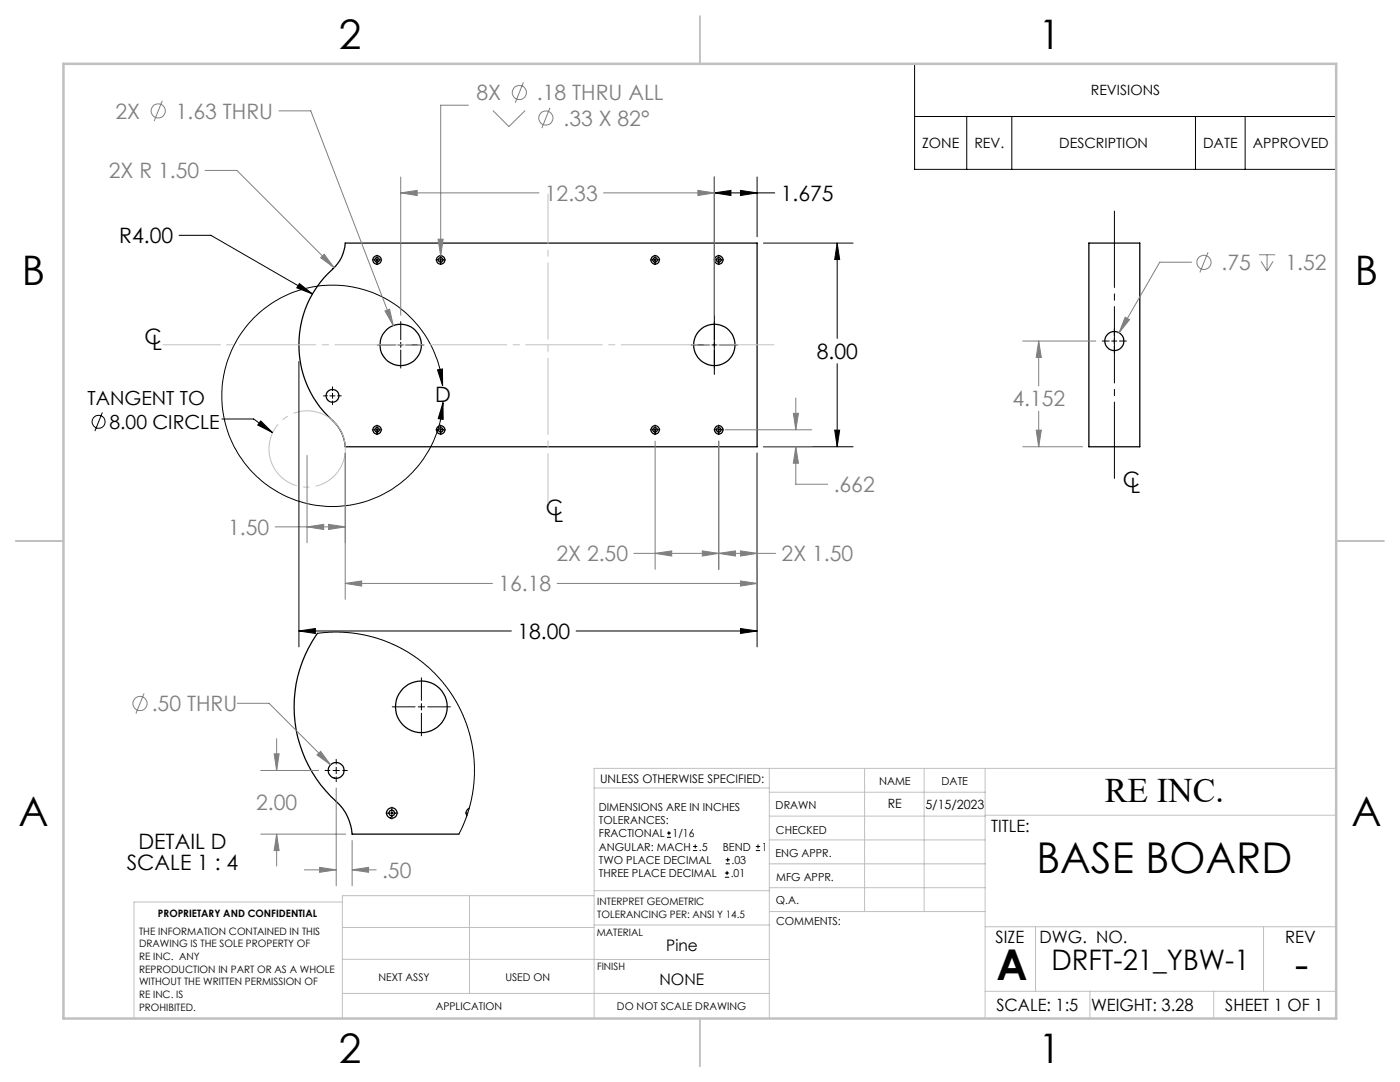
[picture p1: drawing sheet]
<svg xmlns="http://www.w3.org/2000/svg" width="279mm" height="216mm" viewBox="0 0 279 216" stroke-linecap="round" stroke-linejoin="round" font-family="sans-serif">
<g fill="none" stroke="#000" stroke-width=".25">
<path d="M68.9 48.5h82.2v40.6h-82.2a8.2 8.2 0 0 0-3.4-6 20.4 20.4 0 0 1 1.4-29.9 7.4 7.4 0 0 0 2-4.7zM217.3 48.5h10.2v40.6h-10.2zM63.4 126.4a25.5 25.5 0 0 0 4.4 34.2 9.7 9.7 0 0 1 2.5 5.8h21.3M93.6 161.3a1 1 0 0 0-.4 1.5"/>
<circle cx="75.2" cy="51.9" r=".85"/>
<circle cx="75.3" cy="51.9" r=".46"/>
<circle cx="87.9" cy="51.9" r=".85"/>
<circle cx="88" cy="51.9" r=".46"/>
<circle cx="130.7" cy="51.9" r=".46"/>
<circle cx="130.8" cy="51.9" r=".84"/>
<circle cx="143.4" cy="51.9" r=".46"/>
<circle cx="143.5" cy="51.9" r=".84"/>
<circle cx="66.4" cy="79" r="1.28"/>
<circle cx="80" cy="68.8" r="4.1"/>
<circle cx="142.6" cy="68.8" r="4.1"/>
<circle cx="222.4" cy="68.1" r="1.91"/>
<circle cx="75.2" cy="85.8" r=".45"/>
<circle cx="75.2" cy="85.8" r=".84"/>
<circle cx="87.9" cy="85.8" r=".45"/>
<circle cx="87.9" cy="85.8" r=".84"/>
<circle cx="130.7" cy="85.8" r=".45"/>
<circle cx="130.8" cy="85.8" r=".83"/>
<circle cx="143.4" cy="85.8" r=".45"/>
<circle cx="143.5" cy="85.8" r=".83"/>
<circle cx="67.1" cy="153.7" r="1.58"/>
<circle cx="84.1" cy="141" r="5.2"/>
<circle cx="78.2" cy="162.2" r="1.05"/>
<circle cx="78.2" cy="162.2" r=".57"/>
</g>
<g fill="none" stroke="#000" stroke-width=".2">
<path d="M182.5 12.7h84.2v21.1h-84.2zM142.6 38.5l3.3-.5v1zM142.6 35.3v39.4M142.6 38.5h12M147.8 38l3.3 .5-3.3 .5zM151.1 35.3v11.9M182.5 23.2h84.2M192.9 23.2v10.6M201.9 23.2v10.6M238.6 23.2v10.6M248.5 23.2v10.6M35.7 47h6.4l20.3 11.7"/>
<path d="M59.8 56.6l2.6 2.1-3.2-1.3zM74.3 51.9h1.9M75.2 50.9v1.9M87 51.9h1.9M87.9 50.9v1.9M129.8 51.9h1.9M130.7 50.9v1.9M142.5 51.9h1.9M143.4 50.9v1.9M152.4 48.5h17.9M167.1 48.5l.5 3.3h-1zM167.1 48.5v19"/>
<path d="M59.7 72.1v57M64.6 79h.7M65.8 79h1.1M66.4 77.2v.8M66.4 78.5v1M67.4 79h.7M75.3 68.8h3.7M79.4 68.8h1.1M80 64.2v3.6M80 68.3v1M80 69.9v3.5M81 68.8h3.6"/>
<path d="M87.3 73.8l1-.2v3.4zM88.3 77a22.1 22.1 0 0 0-33.6-16.8 22.1 22.1 0 0 0 0 37.6 22.1 22.1 0 0 0 33.6-16.8l.1-.7M137.9 68.8h3.7M142.1 68.8h1M143.6 68.8h3.6M167.1 72.6v16.5M220 68.1h1.4M221.9 68.1h1M222.4 65.6v1.4M222.4 67.5v1M222.4 69.1v1.3M223.4 68.1h1.4"/>
<path d="M20.4 82.3l-1.5 3.7M44.3 83.6h6.3l3.8 2.7M52 84l2.4 2.3-3-1.5zM66.4 80v.8M74.3 85.8h1.9M75.2 84.8v1.9M87 85.8h1.9M87.9 84.8v1.9M88.4 80.3v3.4l-.9-.2zM129.8 85.8h1.9M130.7 84.8v1.9M142.5 85.8h1.9"/>
<path d="M143.4 84.8v1.9M151.1 90.4v38.7M152.4 89.1h17.9M166.6 85.8h1l-.5 3.3zM59.7 125.9l3.2-.5v1zM59.7 125.9h42.4M63.4 126.4l4.4-.3 3.3 .3 3.8 .8 3.6 1.4 3.1 1.6 3.7 2.8 2.6 2.6 2 2.6 2 3.4 1.3 3.1 1 3.5 .5 3.8-.1 4-.5 3.4-1 3.7-1.5 3.3M84.1 135.3v4.5M115 125.9h36.1M147.8 125.4l3.3 .5-3.3 .5zM64.9 153.7h.9M66.5 153.7h1.2"/>
<path d="M67.1 151.5v1M67.1 153.1v1.3M67.1 155v1M68.4 153.7h.9M78.3 141h4.5M83.5 141h1.2M84.1 140.4v1.3M84.1 142.3v4.5M85.4 141h4.5M77 162.2h2.4M78.2 161v2.4M92.9 162.2h.4"/>
<path d="M133.1 167.1h.8M133.1 166.2h.8M133.5 165.8v.9M138.3 169.7h.8M138.3 168.9h.8M138.7 168.5v.8M144.7 175h.8M144.7 174.2h.8M144.8 172.4h.9M144.8 171.6h.9M145.1 173.8v.8M145.2 171.1v.9"/>
<path d="M150.8 169.7h.9M150.8 168.9h.9M151.3 168.5v.8"/>
<circle cx="19.7" cy="84.2" r="1.31"/>
</g>
<g fill="none" stroke="#808080" stroke-width=".2">
<path d="M104.5 16.4l-1.7 4.1M32.4 20.1l-1.6 4.1M40.9 34h6.4l19.4 19.4M55.7 22.1h6.3l16.5 42.9M80 38.5l3.3-.5v1zM80 35.3v27.6M80 38.5h27.6M93.5 21h-5.6v30M98.4 22l3.2 3.3 3.2-3.3M109.7 21.5l-1.6 4.1M120.4 38.5h22.2M139.3 38l3.3 .5-3.3 .5z"/>
<path d="M142.6 35.3v27.6M64 51.4l.7-.7 2 2.7zM87.4 47.7h1l-.5 3.3zM237.8 52.3h-6.3l-8.2 14.1M241.1 50.3l-1.6 4.1M251.2 50.8h3.3M251.7 52.1l1.2 2M252.9 50.8v3.3M254.1 52.1l-1.2 2M76.8 62.1l1-.4 .7 3.3zM158.8 79.4v6.4M204.1 68.1h14.6"/>
<path d="M207.3 68.1l.5 3.2h-1zM207.3 68.1v8.9M224.5 63.3l.9 .5-2.1 2.6zM61.3 90.9v17.4M68.9 90.4v29.2M130.7 88v25.6M143.4 88v25.6M144.7 85.8h17.3M151.1 90.4v29.2M152.4 89.1h9.6M158.3 82.5h1l-.5 3.3zM158.8 89.1l.5 3.3h-1z"/>
<path d="M158.8 89.1v7.5h6.4M204.1 89.1h11.9M206.8 85.8h1l-.5 3.3zM207.3 82.1v7M54.9 105.1h14M61.3 105.1l3.3-.5v1.1zM65.6 104.6l3.3 .5-3.3 .6zM68.9 116.4l3.3-.5v1zM68.9 116.4h29.4M111.2 116.4h39.9M126.5 110.4h28.3M130.7 110.4l3.4-.5v1z"/>
<path d="M140.2 109.9l3.2 .5-3.2 .5zM143.4 110.4l3.4-.5v1zM147.8 109.9l3.3 .5-3.3 .5zM147.8 115.9l3.3 .5-3.3 .5zM28.8 138.4l-1.7 4M47.3 140.3h6.4l12.3 12.3M52 153.7h11.6M54.7 150.4h1l-.5 3.3zM55.2 147.4v6.3M63.3 150.6l.7-.7 2 2.7zM67.1 157.2v19.5M52 166.4h17"/>
<path d="M55.2 166.4l.5 3.3h-1zM55.2 166.4v6.4M60.7 173.6h6.4M63.8 173.1l3.3 .5-3.3 .5zM70.3 173.6l3.3-.5v1zM70.3 167.7v9M70.3 173.6h4.8"/>
<circle cx="103.6" cy="18.5" r="1.41"/>
<circle cx="31.6" cy="22.1" r="1.41"/>
<circle cx="108.9" cy="23.6" r="1.42"/>
<circle cx="240.3" cy="52.4" r="1.41"/>
<circle cx="27.9" cy="140.4" r="1.41"/>
</g>
<path d="M68.6 87.4a7.6 7.6 0 0 0-12.8-3.1 7.6 7.6 0 0 0 3.5 12.7 7.6 7.6 0 0 0 9.4-9.3l-.1-.3" fill="none" stroke="#c0c0c0" stroke-width=".2" stroke-dasharray="15.2 1.3 1.3 1.3" stroke-dashoffset="2.7" stroke-linecap="butt"/>
<path d="M222.4 42.1v53.4" fill="none" stroke="#000" stroke-width=".2" stroke-dasharray="15.2 1.3 1.3 1.3"/>
<path d="M154.5 68.8h-122" fill="none" stroke="#c0c0c0" stroke-width=".2" stroke-dasharray="15.2 1.3 1.3 1.3" stroke-dashoffset="3.8"/>
<path d="M109.4 38.7v61.7" fill="none" stroke="#c0c0c0" stroke-width=".2" stroke-dasharray="15.2 1.3 1.3 1.3" stroke-dashoffset="5.3"/>
<g fill="none" stroke="#c0c0c0" stroke-width=".2">
<path d="M118.6 157.2h34.9M153.5 153.3v49.9M153.5 158.1h43.1M172.5 153.3v28.6M184.4 153.3v28.6M196.6 153.3v49.9M266.7 153.3h-148.1v49.9M68.3 180h-41.6v23.2M93.7 178.7v19.5M118.6 178.7h-50.3v24.5M118.6 177.7h35M153.5 167.6h43.1"/>
<path d="M153.5 162.8h43.1M153.5 172.4h43.1M153.5 177.1h43.1M196.6 162.7h70.1M68.3 198.2h85.2M68.3 191.4l85.2 .1M68.3 185.1h50.3M118.6 184.6h35M153.6 181.9h43M196.6 197.8h70.1M196.6 184.9h70.1M206.7 184.9v12.9"/>
<path d="M217.5 197.8v5.4M242.2 197.8v5.4M252.2 184.9v12.9"/>
</g>
<path d="M139.7 3.2v9.5M3.1 107.9h9.6M266.7 107.9h9.5M139.7 203.2v9.6" fill="none" stroke="#c0c0c0" stroke-width=".25"/>
<path d="M12.7 12.7h254v190.5h-254z" fill="none" stroke="#c0c0c0" stroke-width=".5"/>
<g fill="#000">
<path d="M52 84l2.4 2.3-3-1.5z"/>
<path d="M87.3 73.8l1-.2v3.4zM88.4 80.3v3.4l-.9-.2z"/>
</g>
<path d="M65.6 104.6l3.3 .5-3.3 .6zM61.3 105.1l3.3-.5v1.1z" fill="#808080"/>
<path d="M147.8 125.4l3.3 .5-3.3 .5zM59.7 125.9l3.2-.5v1zM167.1 48.5l.5 3.3h-1zM166.6 85.8h1l-.5 3.3zM59.8 56.6l-.6 .8 3.2 1.3zM142.6 38.5l3.3-.5v1zM147.8 38l3.3 .5-3.3 .5z" fill="#000"/>
<path d="M64.7 50.7l-.7 .7 2.7 2zM76.8 62.1l1.7 2.9-.7-3.3zM87.4 47.7l.5 3.3 .5-3.3zM80 38.5l3.3-.5v1zM139.3 38l3.3 .5-3.3 .5zM158.3 82.5h1l-.5 3.3zM158.8 89.1l.5 3.3h-1zM143.4 110.4l3.4-.5v1zM147.8 109.9l3.3 .5-3.3 .5zM130.7 110.4l3.4-.5v1zM140.2 109.9l3.2 .5-3.2 .5zM147.8 115.9l3.3 .5-3.3 .5zM68.9 116.4l3.3-.5v1zM224.5 63.3l-1.2 3.1 2.1-2.6zM206.8 85.8h1l-.5 3.3zM207.3 68.1l.5 3.2h-1zM55.2 166.4l.5 3.3h-1zM54.7 150.4h1l-.5 3.3zM70.3 173.6l3.3-.5v1zM63.8 173.1l3.3 .5-3.3 .5zM63.3 150.6l2.7 2-2-2.7z" fill="#808080"/>
<g font-size="8.5">
<text x="206.8" y="174.2">BASE BOARD</text>
<text x="198.9" y="195.5">A</text>
<text x="258.4" y="195.4">-</text>
</g>
<g font-size="8.1">
<text x="67.6" y="9.7">2</text>
<text x="207.3" y="9.7">1</text>
<text x="4.4" y="57">B</text>
<text x="270.4" y="57">B</text>
<text x="3.7" y="164.9">A</text>
<text x="269.7" y="164.9">A</text>
<text x="67.6" y="212.2">2</text>
<text x="207.3" y="212.2">1</text>
</g>
<text font-size="6.9" x="220.5" y="160.1">RE INC.</text>
<text font-size="5.6" x="209.8" y="193.5">DRFT-21_YBW-1</text>
<g font-size="4.2" fill="#808080">
<text x="23" y="23.7">2X</text>
<text x="35.1" y="23.7">1.63 THRU</text>
<text x="95.1" y="20">8X</text>
<text x="107.2" y="20">.18 THRU ALL</text>
<text x="112.5" y="25.1">.33 X 82°</text>
<text x="21.7" y="35.6">2X R 1.50</text>
<text x="108.7" y="40.1">12.33</text>
<text x="243.8" y="53.9">.75</text>
<text x="256.5" y="53.9">1.52</text>
<text x="202" y="81.1">4.152</text>
<text x="166.4" y="98.2">.662</text>
<text x="45.5" y="106.7">1.50</text>
<text x="111.1" y="112">2X 2.50</text>
<text x="156" y="112">2X 1.50</text>
<text x="99.5" y="118">16.18</text>
<text x="30.3" y="141.9">.50 THRU</text>
<text x="51.1" y="161.6">2.00</text>
<text x="76.3" y="175.2">.50</text>
</g>
<g font-size="4.2">
<text x="155.8" y="40.1">1.675</text>
<text x="23.8" y="48.5">R4.00</text>
<text x="28.8" y="68.7">C</text>
<text x="30.4" y="69.9">L</text>
<text x="163" y="71.6">8.00</text>
<text x="86.8" y="80.2">D</text>
<text x="224.1" y="97.2">C</text>
<text x="225.6" y="98.4">L</text>
<text x="108.9" y="102.9">C</text>
<text x="110.5" y="104.1">L</text>
<text x="103.3" y="127.5">18.00</text>
<text x="25.3" y="173.6">SCALE 1 : 4</text>
<text x="27.6" y="169.4">DETAIL D</text>
</g>
<g font-size="3.9">
<text x="17.4" y="80.7">TANGENT TO</text>
<text x="21.8" y="85.6">8.00 CIRCLE</text>
</g>
<g font-size="3.4">
<text x="197.8" y="166">TITLE:</text>
<text x="198.7" y="188.1">SIZE</text>
<text x="207.5" y="188.1">DWG. NO.</text>
<text x="256.5" y="188.2">REV</text>
<text x="198.8" y="201.7">SCALE: 1:5</text>
<text x="217.7" y="201.8">WEIGHT: 3.28</text>
<text x="244.5" y="201.7">SHEET 1 OF 1</text>
</g>
<g font-size="3.2">
<text x="133" y="189.8">Pine</text>
<text x="131.6" y="196.6">NONE</text>
</g>
<g font-size="2.8">
<text x="217.7" y="19">REVISIONS</text>
<text x="184" y="29.6">ZONE</text>
<text x="194.5" y="29.6">REV.</text>
<text x="211.4" y="29.6">DESCRIPTION</text>
<text x="240.1" y="29.6">DATE</text>
<text x="250" y="29.6">APPROVED</text>
</g>
<g font-size="2.5">
<text x="177.2" y="161.3">RE</text>
<text x="184.7" y="161.4">5/15/2023</text>
</g>
<text font-size="2.4" x="119.8" y="156.2">UNLESS OTHERWISE SPECIFIED:</text>
<g font-size="2.2">
<text x="119.5" y="161.8">DIMENSIONS ARE IN INCHES</text>
<text x="154.8" y="161.4">DRAWN</text>
<text x="175.4" y="156.6">NAME</text>
<text x="187.9" y="156.7">DATE</text>
<text x="119.5" y="164.4">TOLERANCES:</text>
<text x="119.5" y="167.1">FRACTIONAL</text>
<text x="134.2" y="167.1">1/16</text>
<text x="154.9" y="166.3">CHECKED</text>
<text x="119.5" y="172.4">TWO PLACE DECIMAL</text>
<text x="119.5" y="169.7">ANGULAR: MACH</text>
<text x="139.5" y="169.7">.5</text>
<text x="144.2" y="169.7">BEND</text>
<text x="146" y="172.4">.03</text>
<text x="152" y="169.7">1</text>
<text x="154.8" y="171">ENG APPR.</text>
<text x="119.5" y="175">THREE PLACE DECIMAL</text>
<text x="145.8" y="175">.01</text>
<text x="154.9" y="175.7">MFG APPR.</text>
<text x="154.9" y="180.4">Q.A.</text>
<text x="154.9" y="184.6">COMMENTS:</text>
</g>
<g font-size="2.1">
<text x="75.5" y="195.7">NEXT ASSY</text>
<text x="100.9" y="195.7">USED ON</text>
<text x="86.9" y="201.5">APPLICATION</text>
<text x="123.1" y="201.6">DO NOT SCALE DRAWING</text>
</g>
<g font-size="2">
<text x="31.5" y="182.9">PROPRIETARY AND CONFIDENTIAL</text>
<text x="119.2" y="180.6">INTERPRET GEOMETRIC</text>
<text x="119.2" y="183.1">TOLERANCING PER: ANSI Y 14.5</text>
<text x="27.8" y="186.5">THE INFORMATION CONTAINED IN THIS</text>
<text x="27.8" y="189">DRAWING IS THE SOLE PROPERTY OF</text>
<text x="27.8" y="191.6">RE INC. ANY</text>
<text x="119.1" y="186.7">MATERIAL</text>
<text x="27.8" y="194.1">REPRODUCTION IN PART OR AS A WHOLE</text>
<text x="27.8" y="196.6">WITHOUT THE WRITTEN PERMISSION OF</text>
<text x="119.1" y="193.5">FINISH</text>
<text x="27.8" y="199.1">RE INC. IS</text>
<text x="27.8" y="201.7">PROHIBITED.</text>
</g>
</svg>
